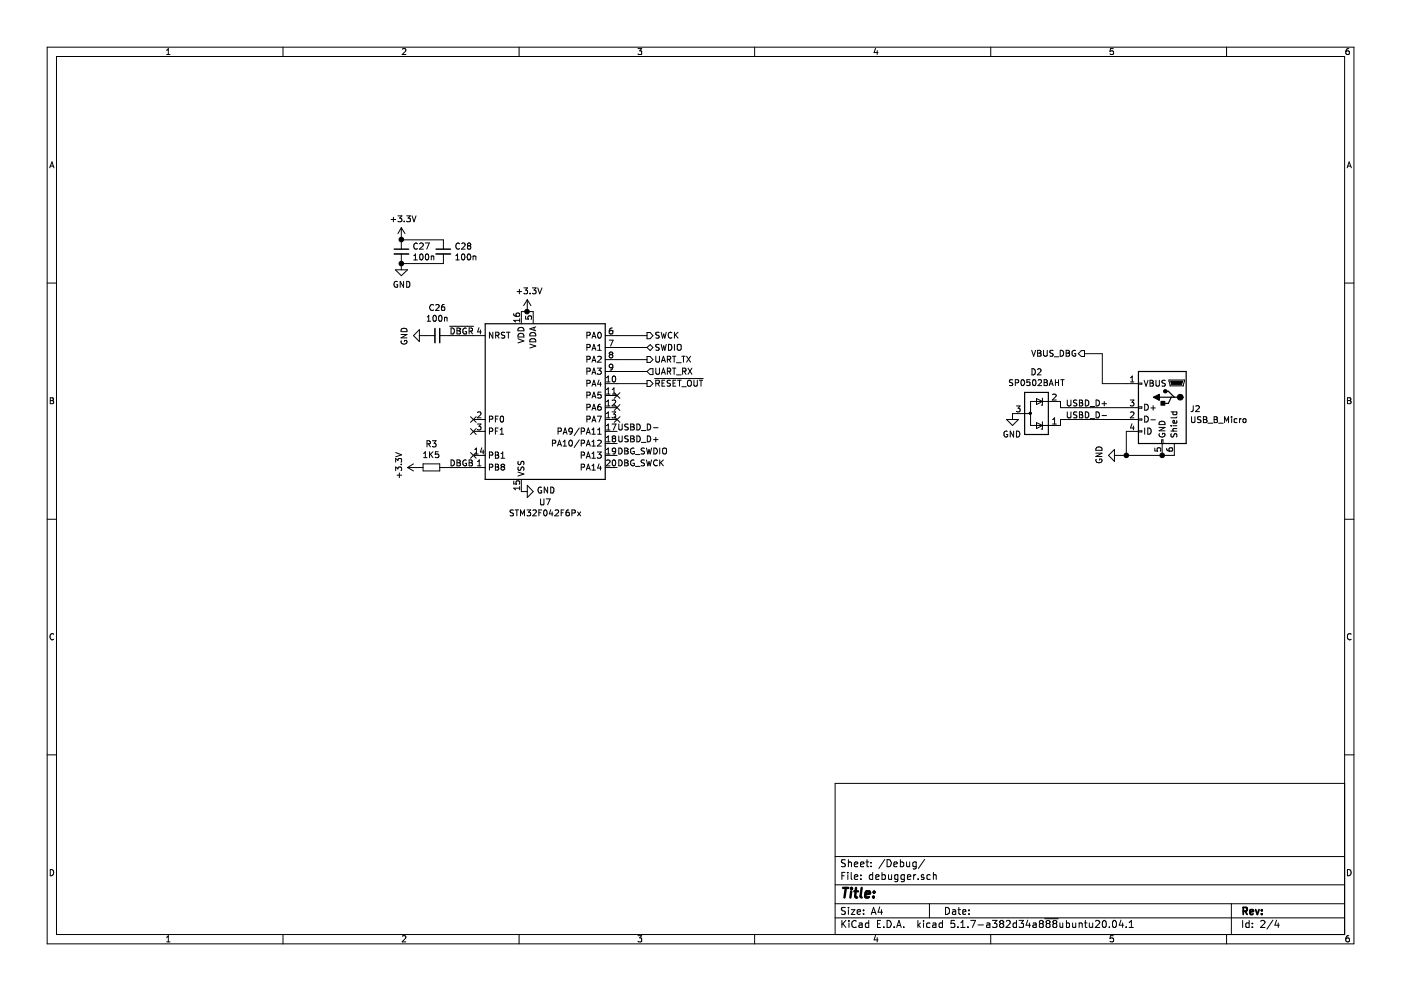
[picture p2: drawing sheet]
EESchema Schematic File Version 4
EELAYER 30 0
EELAYER END
$Descr A4 11693 8268
encoding utf-8
Sheet 2 4
Title ""
Date ""
Rev ""
Comp ""
Comment1 ""
Comment2 ""
Comment3 ""
Comment4 ""
$EndDescr
$Comp
L MCU_ST_STM32F0:STM32F042F6Px U7
U 1 1
P 4550 3300
F 0 "U7" H 4550 2411 50  0000 C CNN
F 1 "STM32F042F6Px" H 4550 2320 50  0000 C CNN
F 2 "Package_SO:TSSOP-20_4.4x6.5mm_P0.65mm" H 4050 2600 50  0001 R CNN
F 3 "http://www.st.com/st-web-ui/static/active/en/resource/technical/document/datasheet/DM00105814.pdf" H 4550 3300 50  0001 C CNN
	1    4550 3300
	1    0    0    -1  
$EndComp
Text HLabel 5400 2800 2    50   Output ~ 0
SWCK
Text HLabel 5400 2900 2    50   BiDi ~ 0
SWDIO
Wire Wire Line
	5150 2800 5400 2800
Wire Wire Line
	5400 2900 5150 2900
Text HLabel 5400 3000 2    50   Output ~ 0
UART_TX
Text HLabel 5400 3100 2    50   Input ~ 0
UART_RX
Wire Wire Line
	5400 3000 5150 3000
Wire Wire Line
	5150 3100 5400 3100
NoConn ~ 5150 3300
NoConn ~ 5150 3400
Text HLabel 5400 3200 2    50   Output ~ 0
~RESET_OUT
Wire Wire Line
	5400 3200 5150 3200
NoConn ~ 5150 3500
Text Label 5150 3700 0    50   ~ 0
USBD_D+
Text Label 5150 3600 0    50   ~ 0
USBD_D-
Text Label 9250 3500 2    50   ~ 0
USBD_D-
Text Label 9250 3400 2    50   ~ 0
USBD_D+
$Comp
L power:GND #PWR?
U 1 1
P 9350 3800
AR Path="/6016B592" Ref="#PWR?"  Part="1" 
AR Path="/60158DDC/6016B592" Ref="#PWR043"  Part="1" 
F 0 "#PWR043" H 9350 3550 50  0001 C CNN
F 1 "GND" H 9355 3627 50  0000 C CNN
F 2 "" H 9350 3800 50  0000 C CNN
F 3 "" H 9350 3800 50  0000 C CNN
	1    9350 3800
	0    1    -1   0   
$EndComp
Wire Wire Line
	9350 3800 9400 3800
$Comp
L Power_Protection:SP0502BAHT D?
U 1 1
P 8650 3450
AR Path="/6016B5B3" Ref="D?"  Part="1" 
AR Path="/60158DDC/6016B5B3" Ref="D2"  Part="1" 
F 0 "D2" V 8992 3450 50  0000 C CNN
F 1 "SP0502BAHT" V 8901 3450 50  0000 C CNN
F 2 "Package_TO_SOT_SMD:SOT-23" H 8875 3400 50  0001 L CNN
F 3 "http://www.littelfuse.com/~/media/files/littelfuse/technical%20resources/documents/data%20sheets/sp05xxba.pdf" H 8775 3575 50  0001 C CNN
	1    8650 3450
	0    1    -1   0   
$EndComp
$Comp
L power:GND #PWR?
U 1 1
P 8450 3450
AR Path="/6016B5BB" Ref="#PWR?"  Part="1" 
AR Path="/60158DDC/6016B5BB" Ref="#PWR041"  Part="1" 
F 0 "#PWR041" H 8450 3200 50  0001 C CNN
F 1 "GND" H 8455 3277 50  0000 C CNN
F 2 "" H 8450 3450 50  0000 C CNN
F 3 "" H 8450 3450 50  0000 C CNN
	1    8450 3450
	-1   0    0    -1  
$EndComp
Wire Wire Line
	8850 3400 8850 3350
Wire Wire Line
	8850 3550 8850 3500
Text HLabel 9050 2950 0    50   Output ~ 0
VBUS_DBG
Wire Wire Line
	4350 2600 4400 2600
$Comp
L power:+3V3 #PWR?
U 1 1
P 4400 2600
AR Path="/6017C757" Ref="#PWR?"  Part="1" 
AR Path="/60158DDC/6017C757" Ref="#PWR040"  Part="1" 
F 0 "#PWR040" H 4400 2450 50  0001 C CNN
F 1 "+3.3V" H 4415 2773 50  0000 C CNN
F 2 "" H 4400 2600 50  0000 C CNN
F 3 "" H 4400 2600 50  0000 C CNN
	1    4400 2600
	1    0    0    -1  
$EndComp
Connection ~ 4400 2600
Wire Wire Line
	4400 2600 4450 2600
$Comp
L Device:C_Small C?
U 1 1
P 3350 2100
AR Path="/601846E2" Ref="C?"  Part="1" 
AR Path="/60158DDC/601846E2" Ref="C27"  Part="1" 
F 0 "C27" H 3442 2146 50  0000 L CNN
F 1 "100n" H 3442 2055 50  0000 L CNN
F 2 "Capacitor_SMD:C_0603_1608Metric" H 3350 2100 50  0001 C CNN
F 3 "~" H 3350 2100 50  0001 C CNN
	1    3350 2100
	1    0    0    -1  
$EndComp
$Comp
L Device:C_Small C?
U 1 1
P 3700 2100
AR Path="/601846E8" Ref="C?"  Part="1" 
AR Path="/60158DDC/601846E8" Ref="C28"  Part="1" 
F 0 "C28" H 3792 2146 50  0000 L CNN
F 1 "100n" H 3792 2055 50  0000 L CNN
F 2 "Capacitor_SMD:C_0603_1608Metric" H 3700 2100 50  0001 C CNN
F 3 "~" H 3700 2100 50  0001 C CNN
	1    3700 2100
	1    0    0    -1  
$EndComp
Connection ~ 3350 2200
Wire Wire Line
	3350 2200 3700 2200
Connection ~ 3350 2000
Wire Wire Line
	3700 2000 3350 2000
$Comp
L power:+3V3 #PWR?
U 1 1
P 3350 2000
AR Path="/601846FE" Ref="#PWR?"  Part="1" 
AR Path="/60158DDC/601846FE" Ref="#PWR035"  Part="1" 
F 0 "#PWR035" H 3350 1850 50  0001 C CNN
F 1 "+3.3V" H 3365 2173 50  0000 C CNN
F 2 "" H 3350 2000 50  0000 C CNN
F 3 "" H 3350 2000 50  0000 C CNN
	1    3350 2000
	1    0    0    -1  
$EndComp
$Comp
L power:GND #PWR?
U 1 1
P 3350 2200
AR Path="/60184705" Ref="#PWR?"  Part="1" 
AR Path="/60158DDC/60184705" Ref="#PWR036"  Part="1" 
F 0 "#PWR036" H 3350 1950 50  0001 C CNN
F 1 "GND" H 3355 2027 50  0000 C CNN
F 2 "" H 3350 2200 50  0000 C CNN
F 3 "" H 3350 2200 50  0000 C CNN
	1    3350 2200
	1    0    0    -1  
$EndComp
$Comp
L Device:C_Small C?
U 1 1
P 3650 2800
AR Path="/601855FB" Ref="C?"  Part="1" 
AR Path="/60158DDC/601855FB" Ref="C26"  Part="1" 
F 0 "C26" V 3879 2800 50  0000 C CNN
F 1 "100n" V 3788 2800 50  0000 C CNN
F 2 "Capacitor_SMD:C_0603_1608Metric" H 3650 2800 50  0001 C CNN
F 3 "~" H 3650 2800 50  0001 C CNN
	1    3650 2800
	0    1    -1   0   
$EndComp
Wire Wire Line
	3750 2800 3950 2800
$Comp
L power:GND #PWR?
U 1 1
P 3550 2800
AR Path="/60186733" Ref="#PWR?"  Part="1" 
AR Path="/60158DDC/60186733" Ref="#PWR038"  Part="1" 
F 0 "#PWR038" H 3550 2550 50  0001 C CNN
F 1 "GND" H 3555 2627 50  0000 C CNN
F 2 "" H 3550 2800 50  0000 C CNN
F 3 "" H 3550 2800 50  0000 C CNN
	1    3550 2800
	0    1    1    0   
$EndComp
Text Label 3750 2800 0    50   ~ 0
~DBGR
NoConn ~ 3950 3500
NoConn ~ 3950 3600
NoConn ~ 3950 3800
Text Label 5150 3800 0    50   ~ 0
DBG_SWDIO
Text Label 5150 3900 0    50   ~ 0
DBG_SWCK
$Comp
L Device:R_Small R?
U 1 1
P 3600 3900
AR Path="/60189E41" Ref="R?"  Part="1" 
AR Path="/60158DDC/60189E41" Ref="R3"  Part="1" 
F 0 "R3" V 3404 3900 50  0000 C CNN
F 1 "1K5" V 3495 3900 50  0000 C CNN
F 2 "Resistor_SMD:R_0603_1608Metric" H 3600 3900 50  0001 C CNN
F 3 "~" H 3600 3900 50  0001 C CNN
	1    3600 3900
	0    -1   1    0   
$EndComp
$Comp
L power:+3V3 #PWR?
U 1 1
P 3500 3900
AR Path="/6018A493" Ref="#PWR?"  Part="1" 
AR Path="/60158DDC/6018A493" Ref="#PWR037"  Part="1" 
F 0 "#PWR037" H 3500 3750 50  0001 C CNN
F 1 "+3.3V" H 3515 4073 50  0000 C CNN
F 2 "" H 3500 3900 50  0000 C CNN
F 3 "" H 3500 3900 50  0000 C CNN
	1    3500 3900
	0    -1   -1   0   
$EndComp
Wire Wire Line
	3700 3900 3950 3900
$Comp
L power:GND #PWR?
U 1 1
P 4350 4100
AR Path="/6018BA84" Ref="#PWR?"  Part="1" 
AR Path="/60158DDC/6018BA84" Ref="#PWR039"  Part="1" 
F 0 "#PWR039" H 4350 3850 50  0001 C CNN
F 1 "GND" V 4355 3972 50  0000 R CNN
F 2 "" H 4350 4100 50  0000 C CNN
F 3 "" H 4350 4100 50  0000 C CNN
	1    4350 4100
	0    -1   -1   0   
$EndComp
Text Label 3750 3900 0    50   ~ 0
DBGB
$Comp
L Connector:USB_B_Micro J2
U 1 1
P 9700 3400
F 0 "J2" H 9470 3389 50  0000 R CNN
F 1 "USB_B_Micro" H 9470 3298 50  0000 R CNN
F 2 "Connector_USB:USB_Micro-B_Molex_47346-0001" H 9850 3350 50  0001 C CNN
F 3 "~" H 9850 3350 50  0001 C CNN
	1    9700 3400
	-1   0    0    -1  
$EndComp
Wire Wire Line
	8850 3400 9400 3400
Wire Wire Line
	8850 3500 9400 3500
Connection ~ 9700 3800
Wire Wire Line
	9700 3800 9800 3800
Wire Wire Line
	9400 3600 9400 3800
Connection ~ 9400 3800
Wire Wire Line
	9400 3800 9700 3800
Wire Wire Line
	9050 2950 9200 2950
Wire Wire Line
	9200 2950 9200 3200
Wire Wire Line
	9200 3200 9400 3200
$EndSCHEMATC
